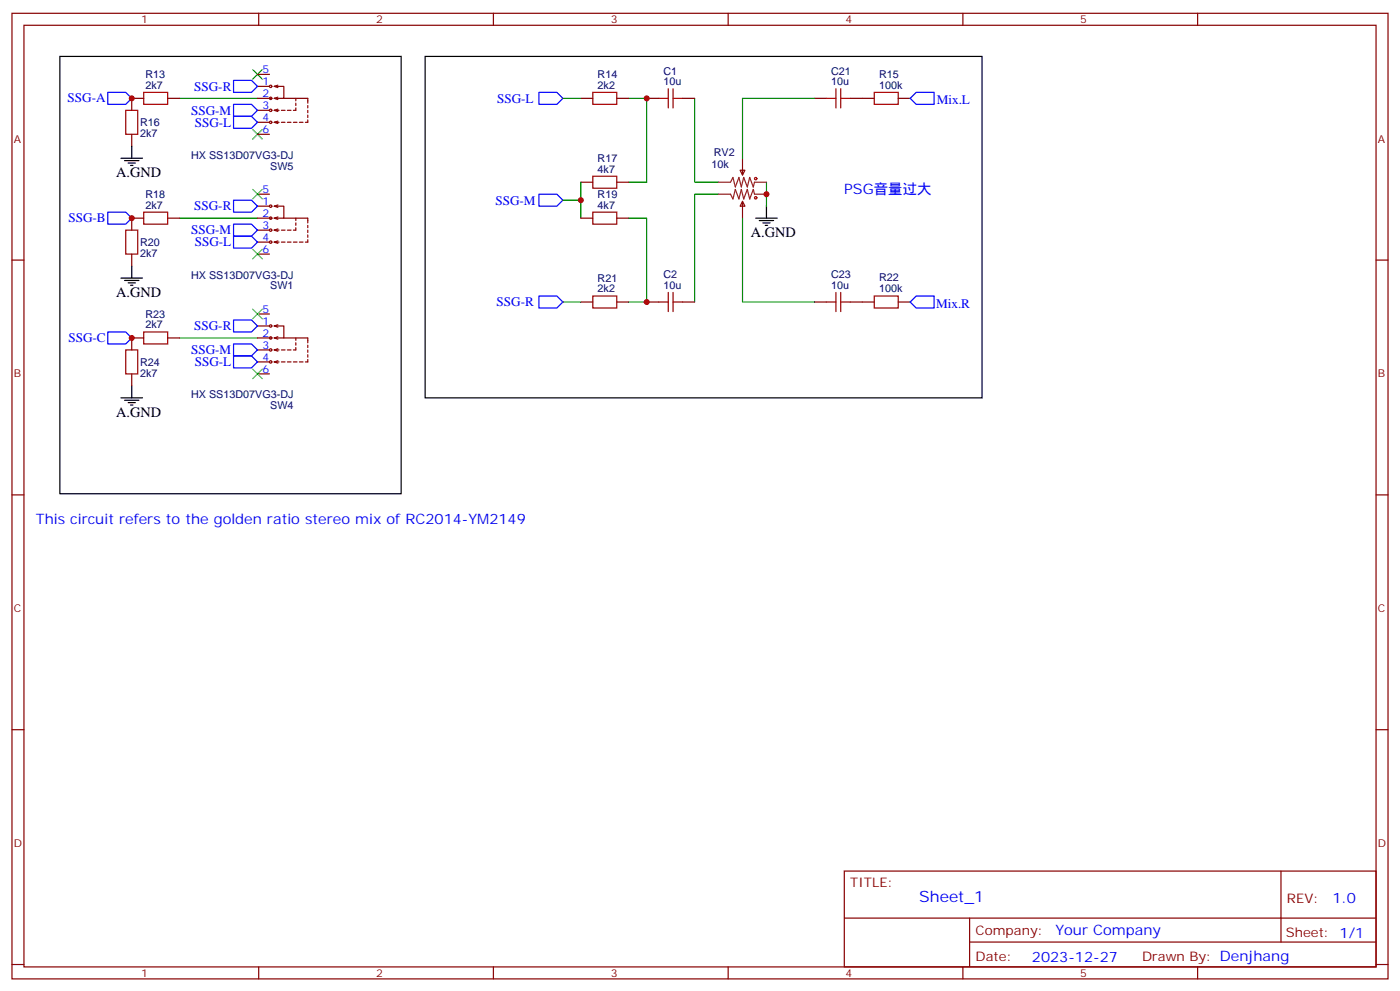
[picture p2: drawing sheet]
<svg xmlns="http://www.w3.org/2000/svg" width="412mm" height="292mm" viewBox="0 0 412 292" stroke-linecap="round" stroke-linejoin="round" font-family="sans-serif">
<g fill="none" stroke="#870000" stroke-width=".35">
<path d="M3.5 3.9h405.4v284.4h-405.4zM7.1 7.4h398.2v277.3h-398.2zM76.2 3.9v3.5M145.3 3.9v3.5M214.5 3.9v3.5M283.6 3.9v3.5M352.8 3.9v3.5M38.8 39.5v3.6M42.3 29h-3.5v3.5M49.4 29h3.5M75.8 29h4.3M75.8 21.9h3.6"/>
<path d="M75.8 36h3.6M75.8 32.5h3.6M75.8 25.4h3.6M75.8 39.5h3.6M80.8 25.4h2.8v3.6h-2.8M80.8 36h1.4M80.8 32.5l1 .3M80.8 29l1 .3M80.8 25.4l1 .4M80.8 32.5h1.4M80.8 36l1 .4M81.8 32.1l-1 .4"/>
<path d="M81.8 28.6l-1 .4M81.8 25.1l-1 .3M81.8 35.7l-1 .3M82.9 36h1.1M82.9 32.5h1.1M83.6 29h7.1v1.4M84.7 36h1M84.7 32.5h1M86.4 36h1.1M87.1 29v.7M87.1 30.4v.7M87.1 31.8v.7h-.7"/>
<path d="M88.2 36h1.1M90.7 31.1v.7M90.7 32.5v.7M90.7 33.9v.7M90.7 35.3v.7h-.7M171.1 29h3.5M181.7 29h3.5M190.5 29h3.5M201.1 29h3.5M239.9 29h3.5M250.5 29h7M264.6 29h3.5"/>
<path d="M75.8 57.2h3.6M171.1 53.7h3.5M181.7 53.7h3.5M218 50.1h1.4l-.7 1.4zM218.7 59.3l.7 1.4h-1.4zM218.7 46.6v4.9M218.7 59.3v4.9M3.5 76.6h3.6M38.8 74.8v3.6M42.3 64.2h-3.5v3.6M49.4 64.2h3.5M75.8 64.2h4.3"/>
<path d="M75.8 71.3h3.6M75.8 67.8h3.6M75.8 60.7h3.6M75.8 74.8h3.6M80.8 60.7h2.8v3.5h-2.8M80.8 71.3h1.4M80.8 67.8l1 .3M80.8 64.2l1 .4M80.8 60.7l1 .4M80.8 67.8h1.4M80.8 71.3l1 .3M81.8 67.4l-1 .4"/>
<path d="M81.8 63.9l-1 .3M81.8 60.4l-1 .3M81.8 70.9l-1 .4M82.9 71.3h1.1M82.9 67.8h1.1M83.6 64.2h7.1v1.5M84.7 71.3h1M84.7 67.8h1M86.4 71.3h1.1M87.1 64.2v.7M87.1 65.7v.7M87.1 67.1v.7h-.7"/>
<path d="M88.2 71.3h1.1M90.7 66.4v.7M90.7 67.8v.7M90.7 69.2v.7M90.7 70.6v.7h-.7M171.1 64.2h3.5M181.7 64.2h3.5M405.3 76.6h3.6M42.3 99.5h-3.5v3.5M49.4 99.5h3.5M75.8 99.5h4.3M75.8 92.5h3.6"/>
<path d="M75.8 96h3.6M80.8 96h2.8v3.5h-2.8M80.8 99.5l1 .4M80.8 96l1 .3M81.8 99.2l-1 .3M81.8 95.6l-1 .4M83.6 99.5h7.1v1.4M87.1 99.5v.7M171.1 88.9h3.5M181.7 88.9h3.5M190.5 88.9h3.5M201.1 88.9h3.5"/>
<path d="M239.9 88.9h3.5M250.5 88.9h7M264.6 88.9h3.5M38.8 110.1v3.5M75.8 106.6h3.6M75.8 103h3.6M75.8 110.1h3.6M80.8 106.6h1.4M80.8 103l1 .4M80.8 103h1.4M80.8 106.6l1 .3M81.8 102.7l-1 .3"/>
<path d="M81.8 106.2l-1 .4M82.9 106.6h1.1M82.9 103h1.1M84.7 106.6h1M84.7 103h1M86.4 106.6h1.1M87.1 102.3v.7h-.7M87.1 100.9v.7M88.2 106.6h1.1M90.7 105.9v.7h-.7M90.7 101.6v.7M90.7 103v.8"/>
<path d="M90.7 104.5v.7M3.5 145.7h3.6M405.3 145.7h3.6M3.5 214.9h3.6M405.3 214.9h3.6M248.7 256.5h156.6v28.2h-156.6zM377.3 256.5v20.9M248.7 270.4h156.5M285.6 277.4h119.6M285.6 270.4v14.1M3.5 284h3.6M76.2 284.7v3.6"/>
<path d="M145.3 284.7v3.6M214.5 284.7v3.6M283.6 284.7v3.6M352.8 284.7v3.6M405.3 284h3.6"/>
<circle cx="79.7" cy="25.4" r=".35"/>
<circle cx="79.7" cy="36" r=".35"/>
<circle cx="79.7" cy="32.5" r=".35"/>
<circle cx="79.7" cy="29" r=".35"/>
<circle cx="79.7" cy="71.3" r=".35"/>
<circle cx="79.7" cy="64.2" r=".35"/>
<circle cx="79.7" cy="60.7" r=".35"/>
<circle cx="79.7" cy="67.8" r=".35"/>
<circle cx="79.7" cy="99.5" r=".35"/>
<circle cx="79.7" cy="96" r=".35"/>
<circle cx="79.7" cy="106.6" r=".35"/>
<circle cx="79.7" cy="103" r=".35"/>
</g>
<g fill="none" stroke="#008700" stroke-width=".35">
<path d="M52.9 29h22.9M165.8 29h5.3M185.2 29h5.3v24.7h-5.3M204.6 29v24.7h7.1M239.9 29h-21.2v17.6M165.8 58.9h5.3M171.1 53.7v10.5M211.7 57.2h-7.1v31.7M225.8 53.7v7M52.9 64.2h22.9M185.2 64.2h5.3v24.7h-5.3M218.7 64.2v24.7h21.2"/>
<path d="M52.9 99.5h22.9M165.8 88.9h5.3"/>
</g>
<g fill="none" stroke="#000" stroke-width=".35">
<path d="M17.6 16.6h100.6v128.8h-100.6zM125.2 16.6h164.1v100.6h-164.1zM35.6 46.6h6.4M36.7 47.3h4.2M37.7 48h2.2M38.5 48.7h.7M38.8 43.1v3.5M38.8 78.4v3.5M222.6 64.2h6.4M223.7 64.9h4.2M224.7 65.7h2.1M225.4 66.4h.7"/>
<path d="M225.8 60.7v3.5M35.6 81.9h6.4M36.7 82.6h4.2M37.7 83.3h2.2M38.5 84h.7M35.6 117.2h6.4M36.7 117.9h4.2M37.7 118.6h2.2M38.5 119.3h.7M38.8 113.6v3.6"/>
</g>
<g fill="none" stroke="#a10000" stroke-width=".35">
<path d="M37 32.5h3.6v7h-3.6zM42.3 27.2h7.1v3.5h-7.1zM174.6 27.2h7.1v3.5h-7.1zM194 29h2.8M196.8 26.1v5.7M198.3 29h2.8M198.3 26.1v5.7M243.4 29h2.8M246.2 26.1v5.7M247.6 29h2.9M247.6 26.1v5.7M257.5 27.2h7.1v3.5h-7.1z"/>
<path d="M174.6 51.9h7.1v3.5h-7.1zM37 67.8h3.6v7h-3.6zM42.3 62.5h7.1v3.5h-7.1zM174.6 62.5h7.1v3.5h-7.1zM42.3 97.8h7.1v3.5h-7.1zM174.6 87.2h7.1v3.5h-7.1zM194 88.9h2.8M196.8 86.1v5.7M198.3 88.9h2.8M198.3 86.1v5.7M243.4 88.9h2.8M246.2 86.1v5.7"/>
<path d="M247.6 86.1v5.7M247.6 88.9h2.9M257.5 87.2h7.1v3.5h-7.1zM37 103h3.6v7.1h-3.6z"/>
<circle cx="222.6" cy="58.2" r=".35"/>
<circle cx="222.6" cy="52.6" r=".35"/>
</g>
<path d="M211.7 53.7h3.5l.7-1.5 .7 2.9 1.1-2.9 .7 2.9 .7-2.9 1 2.9 .7-2.9 1.1 2.9 .3-1.4h3.6M211.7 57.2h3.5l.7 1.4 .7-2.8 1.1 2.8 .7-2.8 .7 2.8 1-2.8 .7 2.8 1.1-2.8 .3 1.4h3.6" fill="none" stroke="#8c2424" stroke-width=".35"/>
<g fill="none" stroke="#00f" stroke-width=".35">
<path d="M31.7 27.2h5.3l1.8 1.8-1.8 1.7h-5.3zM68.8 34.3h5.3l1.7 1.7-1.7 1.8h-5.3zM68.8 23.7h5.3l1.7 1.7-1.7 1.8h-5.3zM68.8 30.7h5.3l1.7 1.8-1.7 1.8h-5.3zM158.7 27.2h5.3l1.8 1.8-1.8 1.7h-5.3zM268.1 29l1.8-1.8h5.3v3.5h-5.3zM68.8 58.9h5.3l1.7 1.8-1.7 1.8h-5.3zM158.7 57.2h5.3l1.8 1.7-1.8 1.8h-5.3zM31.7 62.5h5.3l1.8 1.7-1.8 1.8h-5.3zM68.8 66h5.3l1.7 1.8-1.7 1.7h-5.3zM68.8 69.5h5.3l1.7 1.8-1.7 1.8h-5.3zM31.7 97.8h5.3l1.8 1.7-1.8 1.8h-5.3z"/>
<path d="M68.8 94.2h5.3l1.7 1.8-1.7 1.8h-5.3zM158.7 87.2h5.3l1.8 1.7-1.8 1.8h-5.3zM268.1 88.9l1.8-1.7h5.3v3.5h-5.3zM68.8 101.3h5.3l1.7 1.7-1.7 1.8h-5.3zM68.8 104.8h5.3l1.7 1.8-1.7 1.7h-5.3z"/>
</g>
<path d="M74.4 38.1l2.9 2.9M74.4 20.5l2.9 2.8M77.3 38.1l-2.9 2.9M77.3 20.5l-2.9 2.8M74.4 55.8l2.9 2.8M77.3 55.8l-2.9 2.8M74.4 73.4l2.9 2.8M77.3 73.4l-2.9 2.8M74.4 91.1l2.9 2.8M77.3 91.1l-2.9 2.8M74.4 108.7l2.9 2.8M77.3 108.7l-2.9 2.8" fill="none" stroke="#3c3" stroke-width=".35"/>
<g fill="#c00">
<circle cx="225.8" cy="57.2" r=".88"/>
<circle cx="38.8" cy="99.5" r=".88"/>
<circle cx="38.8" cy="64.2" r=".88"/>
<circle cx="38.8" cy="29" r=".88"/>
<circle cx="171.1" cy="58.9" r=".88"/>
<circle cx="190.5" cy="29" r=".88"/>
<circle cx="190.5" cy="88.9" r=".88"/>
</g>
<text font-size="4.6" fill="#00f" x="270.8" y="265.5">Sheet_1</text>
<g font-size="4.2">
<text x="34.2" y="52.2">A.GND</text>
<text x="221.2" y="69.9">A.GND</text>
<text x="34.2" y="87.5">A.GND</text>
<text x="34.2" y="122.8">A.GND</text>
</g>
<g font-size="4.2" fill="#00f">
<text x="248.7" y="57.2">PSG音量过大</text>
<text x="10.6" y="154.2">This circuit refers to the golden ratio stereo mix of RC2014-YM2149</text>
<text x="392.5" y="265.8">1.0</text>
<text x="310.9" y="275.3">Your Company</text>
<text x="304" y="283.1">2023-12-27</text>
</g>
<g font-size="3.9" fill="#00f">
<text x="57.2" y="26.7">SSG-R</text>
<text x="19.9" y="30.2">SSG-A</text>
<text x="56.3" y="33.8">SSG-M</text>
<text x="146.4" y="30.2">SSG-L</text>
<text x="275.9" y="30.7">Mix.L</text>
<text x="57.4" y="37.3">SSG-L</text>
<text x="20.1" y="65.5">SSG-B</text>
<text x="57.2" y="62">SSG-R</text>
<text x="145.9" y="60.2">SSG-M</text>
<text x="56.3" y="69">SSG-M</text>
<text x="57.4" y="72.6">SSG-L</text>
<text x="146.3" y="90.2">SSG-R</text>
<text x="275.7" y="90.7">Mix.R</text>
<text x="20.1" y="100.8">SSG-C</text>
<text x="57.2" y="97.3">SSG-R</text>
<text x="56.3" y="104.3">SSG-M</text>
<text x="57.4" y="107.8">SSG-L</text>
</g>
<g font-size="3.9" fill="#800">
<text x="250.5" y="261.1">TITLE:</text>
<text x="379.1" y="265.8">REV:</text>
<text x="287.4" y="275.3">Company:</text>
<text x="378.7" y="275.9">Sheet: 1/1</text>
<text x="287.4" y="283">Date:</text>
<text x="336.4" y="283.1">Drawn By: Denjhang</text>
</g>
<g font-size="3.2" fill="#800">
<text x="41.6" y="6.9">1</text>
<text x="110.8" y="6.9">2</text>
<text x="179.9" y="6.9">3</text>
<text x="249.1" y="6.9">4</text>
<text x="318.2" y="6.9">5</text>
<text x="4.1" y="42">A</text>
<text x="405.9" y="42">A</text>
<text x="4.1" y="111.2">B</text>
<text x="405.9" y="111.2">B</text>
<text x="4.1" y="180.3">C</text>
<text x="405.9" y="180.3">C</text>
<text x="4.1" y="249.4">D</text>
<text x="405.9" y="249.4">D</text>
<text x="41.6" y="287.7">1</text>
<text x="110.8" y="287.7">2</text>
<text x="179.9" y="287.7">3</text>
<text x="249.1" y="287.7">4</text>
<text x="318.2" y="287.7">5</text>
</g>
<g font-size="3.2" fill="#000080">
<text x="42.8" y="23">R13</text>
<text x="176" y="23">R14</text>
<text x="195.4" y="22">C1</text>
<text x="244.8" y="22">C21</text>
<text x="258.9" y="22.9">R15</text>
<text x="42.8" y="26.1">2k7</text>
<text x="176" y="26.1">2k2</text>
<text x="195.4" y="25.1">10u</text>
<text x="244.8" y="25.1">10u</text>
<text x="258.9" y="26.1">100k</text>
<text x="41.3" y="40.3">2k7</text>
<text x="41.3" y="37.2">R16</text>
<text x="56.3" y="46.8">HX SS13D07VG3-DJ</text>
<text x="176" y="47.7">R17</text>
<text x="210.3" y="46">RV2</text>
<text x="79.6" y="50">SW5</text>
<text x="176" y="50.8">4k7</text>
<text x="209.5" y="49.5">10k</text>
<text x="42.8" y="58.2">R18</text>
<text x="176" y="58.2">R19</text>
<text x="42.8" y="61.4">2k7</text>
<text x="176" y="61.4">4k7</text>
<text x="41.3" y="75.6">2k7</text>
<text x="41.3" y="72.4">R20</text>
<text x="56.3" y="82.1">HX SS13D07VG3-DJ</text>
<text x="176" y="82.9">R21</text>
<text x="195.4" y="81.9">C2</text>
<text x="244.8" y="81.9">C23</text>
<text x="258.9" y="82.9">R22</text>
<text x="79.6" y="85.2">SW1</text>
<text x="176" y="86.1">2k2</text>
<text x="195.4" y="85.1">10u</text>
<text x="244.8" y="85.1">10u</text>
<text x="258.9" y="86.1">100k</text>
<text x="42.8" y="93.5">R23</text>
<text x="42.8" y="96.7">2k7</text>
<text x="41.3" y="107.7">R24</text>
<text x="41.3" y="110.9">2k7</text>
<text x="56.3" y="117.3">HX SS13D07VG3-DJ</text>
<text x="79.6" y="120.5">SW4</text>
</g>
<g font-size="3.2" fill="#00f">
<text x="77.4" y="21.6">5</text>
<text x="77.4" y="28.6">2</text>
<text x="77.4" y="25.1">1</text>
<text x="77.4" y="35.7">4</text>
<text x="77.4" y="32.1">3</text>
<text x="77.4" y="39.2">6</text>
<text x="77.4" y="56.8">5</text>
<text x="77.4" y="63.9">2</text>
<text x="77.4" y="60.4">1</text>
<text x="77.4" y="70.9">4</text>
<text x="77.4" y="67.4">3</text>
<text x="77.4" y="74.5">6</text>
<text x="77.4" y="92.1">5</text>
<text x="77.4" y="95.6">1</text>
<text x="77.4" y="99.2">2</text>
<text x="77.4" y="106.2">4</text>
<text x="77.4" y="102.7">3</text>
<text x="77.4" y="109.7">6</text>
</g>
</svg>
